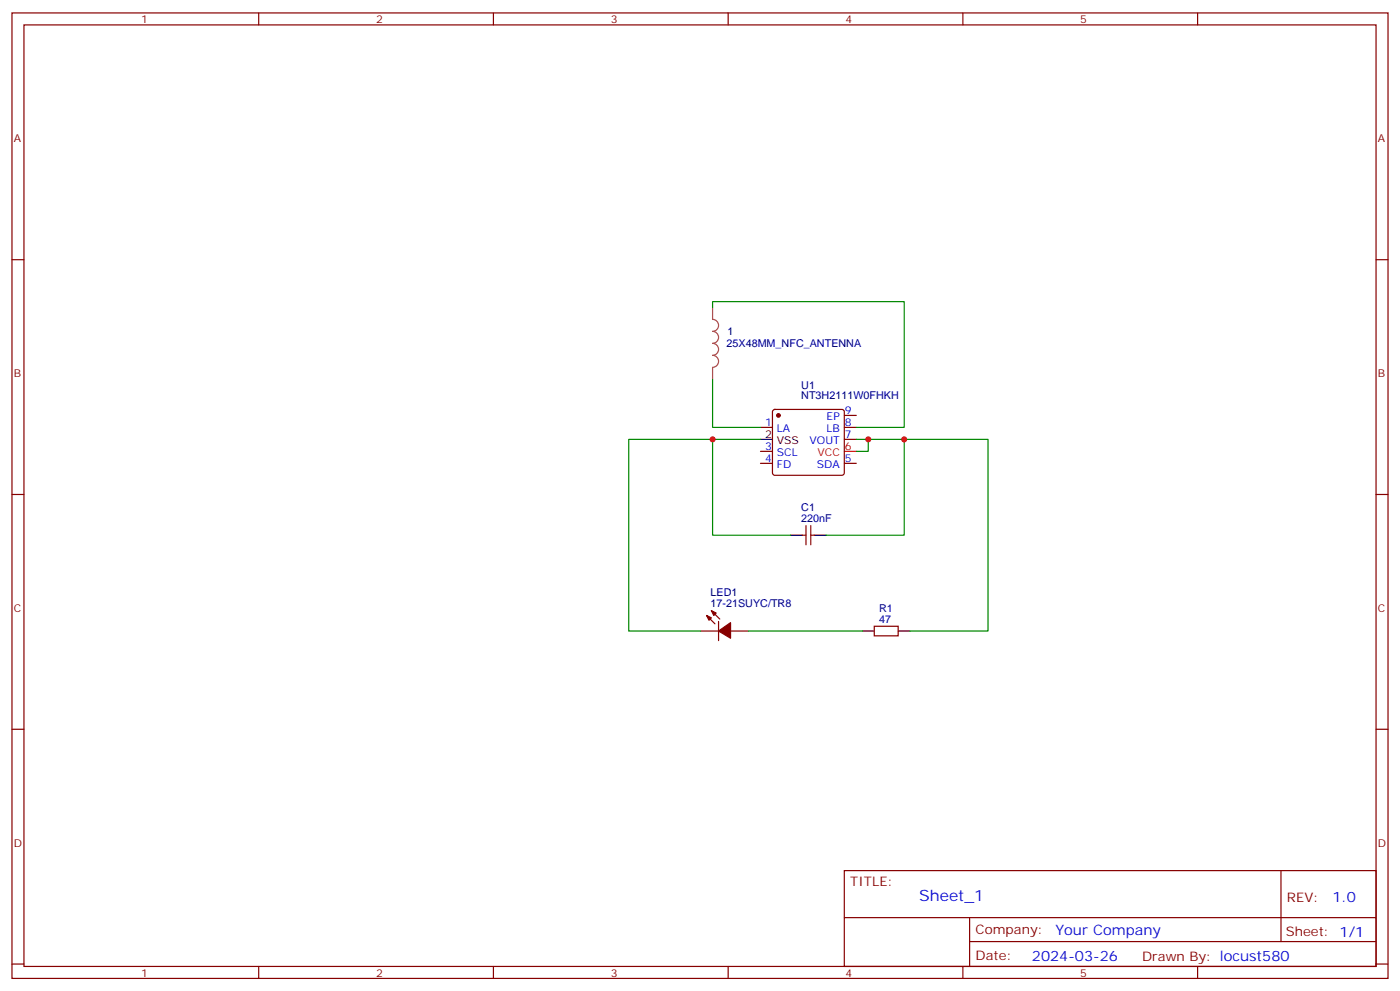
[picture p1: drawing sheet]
<svg xmlns="http://www.w3.org/2000/svg" width="412mm" height="292mm" viewBox="0 0 412 292" stroke-linecap="round" stroke-linejoin="round" font-family="sans-serif">
<g fill="none" stroke="#870000" stroke-width=".35">
<path d="M3.5 3.8h405.4v284.3h-405.4zM7.1 7.3h398.2v277.3h-398.2zM76.2 3.8v3.5M145.3 3.8v3.5M214.5 3.8v3.5M283.6 3.8v3.5M352.8 3.8v3.5M3.5 76.5h3.6M405.3 76.5h3.6M224 125.9h3.5M224 136.5h3.5M224 132.9h3.5"/>
<path d="M227.8 120.8l.4-.2h19.8l.5 .2 .2 .5v18l-.2 .5-.5 .2h-19.8l-.5-.3-.2-.4v-18zM248.7 122.3h3.5M248.7 125.9h3.5M248.7 129.4h3.5M248.7 136.5h3.5M3.5 145.6h3.6M236.4 157.6h1M237.4 154.8v5.6M238.8 154.8v5.6M238.8 157.6h1.1M405.3 145.6h3.6M209.5 179.8l2.5 2.5"/>
<path d="M206.4 185.8h5.3M208.1 181.3l2.5 2.4M211.7 183v5.7M215.2 185.8h5.3M257.5 184.4h7.1v2.9h-7.1zM3.5 214.8h3.6M405.3 214.8h3.6M248.7 256.4h156.6v28.2h-156.6zM377.3 256.4v20.9M248.7 270.2h156.5M285.6 277.3h119.6M285.6 270.2v14.2"/>
<path d="M3.5 283.9h3.6M76.2 284.6v3.5M145.3 284.6v3.5M214.5 284.6v3.5M283.6 284.6v3.5M352.8 284.6v3.5M405.3 283.9h3.6"/>
</g>
<path d="M248.7 132.9h3.5" fill="none" stroke="#f00" stroke-width=".35"/>
<path d="M224 129.4h3.5M232.8 157.6h3.6M239.9 157.6h3.5M254 185.8h3.5M264.6 185.8h3.5" fill="none" stroke="#000" stroke-width=".35"/>
<g fill="#870000" stroke="#870000" stroke-width=".35">
<path d="M208.1 181.3l1.4 .7-.7 .7z"/>
<path d="M209.5 179.8l1.5 .8-.7 .7z"/>
<path d="M211.7 185.8l3.5-2.4v4.6z"/>
<circle cx="229.3" cy="122.3" r=".53"/>
</g>
<path d="M209.9 90.6v3.5a1.76 1.76 0 0 1 1.8 1.7 1.76 1.76 0 0 1-1.8 1.8 1.76 1.76 0 0 1 1.8 1.8 1.76 1.76 0 0 1-1.8 1.7 1.76 1.76 0 0 1 1.8 1.8 1.76 1.76 0 0 1-1.8 1.7 1.76 1.76 0 0 1 1.8 1.8 1.76 1.76 0 0 1-1.8 1.8M209.9 108.3v3.5" fill="none" stroke="#a64a4a" stroke-width=".35"/>
<path d="M209.9 90.6v-1.8h56.4v37.1h-14.1M209.9 111.8v14.1h14.1M209.9 129.4h-24.7v56.4h21.2M224 129.4h-14.1v28.2h22.9M252.2 129.4h14.1v28.2h-22.9M255.8 129.4v3.5h-3.6M266.3 129.4h24.7v56.4h-22.9M220.5 185.8h33.5" fill="none" stroke="#008700" stroke-width=".35"/>
<g fill="#c00">
<circle cx="209.9" cy="129.4" r=".88"/>
<circle cx="266.3" cy="129.4" r=".88"/>
<circle cx="255.8" cy="129.4" r=".88"/>
</g>
<text font-size="4.6" fill="#00f" x="270.8" y="265.4">Sheet_1</text>
<g font-size="4.2" fill="#00f">
<text x="392.5" y="265.7">1.0</text>
<text x="310.9" y="275.2">Your Company</text>
<text x="304" y="283">2024-03-26</text>
</g>
<g font-size="3.9" fill="#800">
<text x="250.5" y="261">TITLE:</text>
<text x="379.1" y="265.7">REV:</text>
<text x="287.4" y="275.2">Company:</text>
<text x="378.7" y="275.8">Sheet: 1/1</text>
<text x="287.4" y="282.9">Date:</text>
<text x="336.4" y="282.9">Drawn By: locust580</text>
</g>
<g font-size="3.2" fill="#800">
<text x="41.6" y="6.8">1</text>
<text x="110.8" y="6.8">2</text>
<text x="179.9" y="6.8">3</text>
<text x="249.1" y="6.8">4</text>
<text x="318.2" y="6.8">5</text>
<text x="4.1" y="41.9">A</text>
<text x="405.9" y="41.9">A</text>
<text x="4.1" y="111.1">B</text>
<text x="405.9" y="111.1">B</text>
<text x="4.1" y="180.2">C</text>
<text x="405.9" y="180.2">C</text>
<text x="4.1" y="249.3">D</text>
<text x="405.9" y="249.3">D</text>
<text x="41.6" y="287.6">1</text>
<text x="110.8" y="287.6">2</text>
<text x="179.9" y="287.6">3</text>
<text x="249.1" y="287.6">4</text>
<text x="318.2" y="287.6">5</text>
</g>
<g font-size="3.2" fill="#000080">
<text x="214.3" y="98.8">1</text>
<text x="214" y="102.3">25X48MM_NFC_ANTENNA</text>
<text x="236" y="117.6">NT3H2111W0FHKH</text>
<text x="236" y="114.4">U1</text>
<text x="236" y="153.7">220nF</text>
<text x="236" y="150.5">C1</text>
<text x="209.3" y="178.8">17-21SUYC/TR8</text>
<text x="209.3" y="175.6">LED1</text>
<text x="258.9" y="183.4">47</text>
<text x="258.9" y="180.2">R1</text>
</g>
<g font-size="3.2" fill="#00f">
<text x="225.3" y="125.5">1</text>
<text x="243.5" y="123.8">EP</text>
<text x="248.9" y="122">9</text>
<text x="248.9" y="125.5">8</text>
<text x="228.8" y="127.3">LA</text>
<text x="238.5" y="130.8">VOUT</text>
<text x="243.5" y="127.3">LB</text>
<text x="248.9" y="129">7</text>
<text x="225.3" y="136.1">4</text>
<text x="225.3" y="132.6">3</text>
<text x="228.8" y="137.9">FD</text>
<text x="228.8" y="134.3">SCL</text>
<text x="240.6" y="137.9">SDA</text>
<text x="248.9" y="136.1">5</text>
</g>
<g font-size="3.2">
<text x="225.3" y="129">2</text>
<text x="228.8" y="130.8">VSS</text>
</g>
<g font-size="3.2" fill="#f00">
<text x="240.8" y="134.3">VCC</text>
<text x="248.9" y="132.6">6</text>
</g>
</svg>
